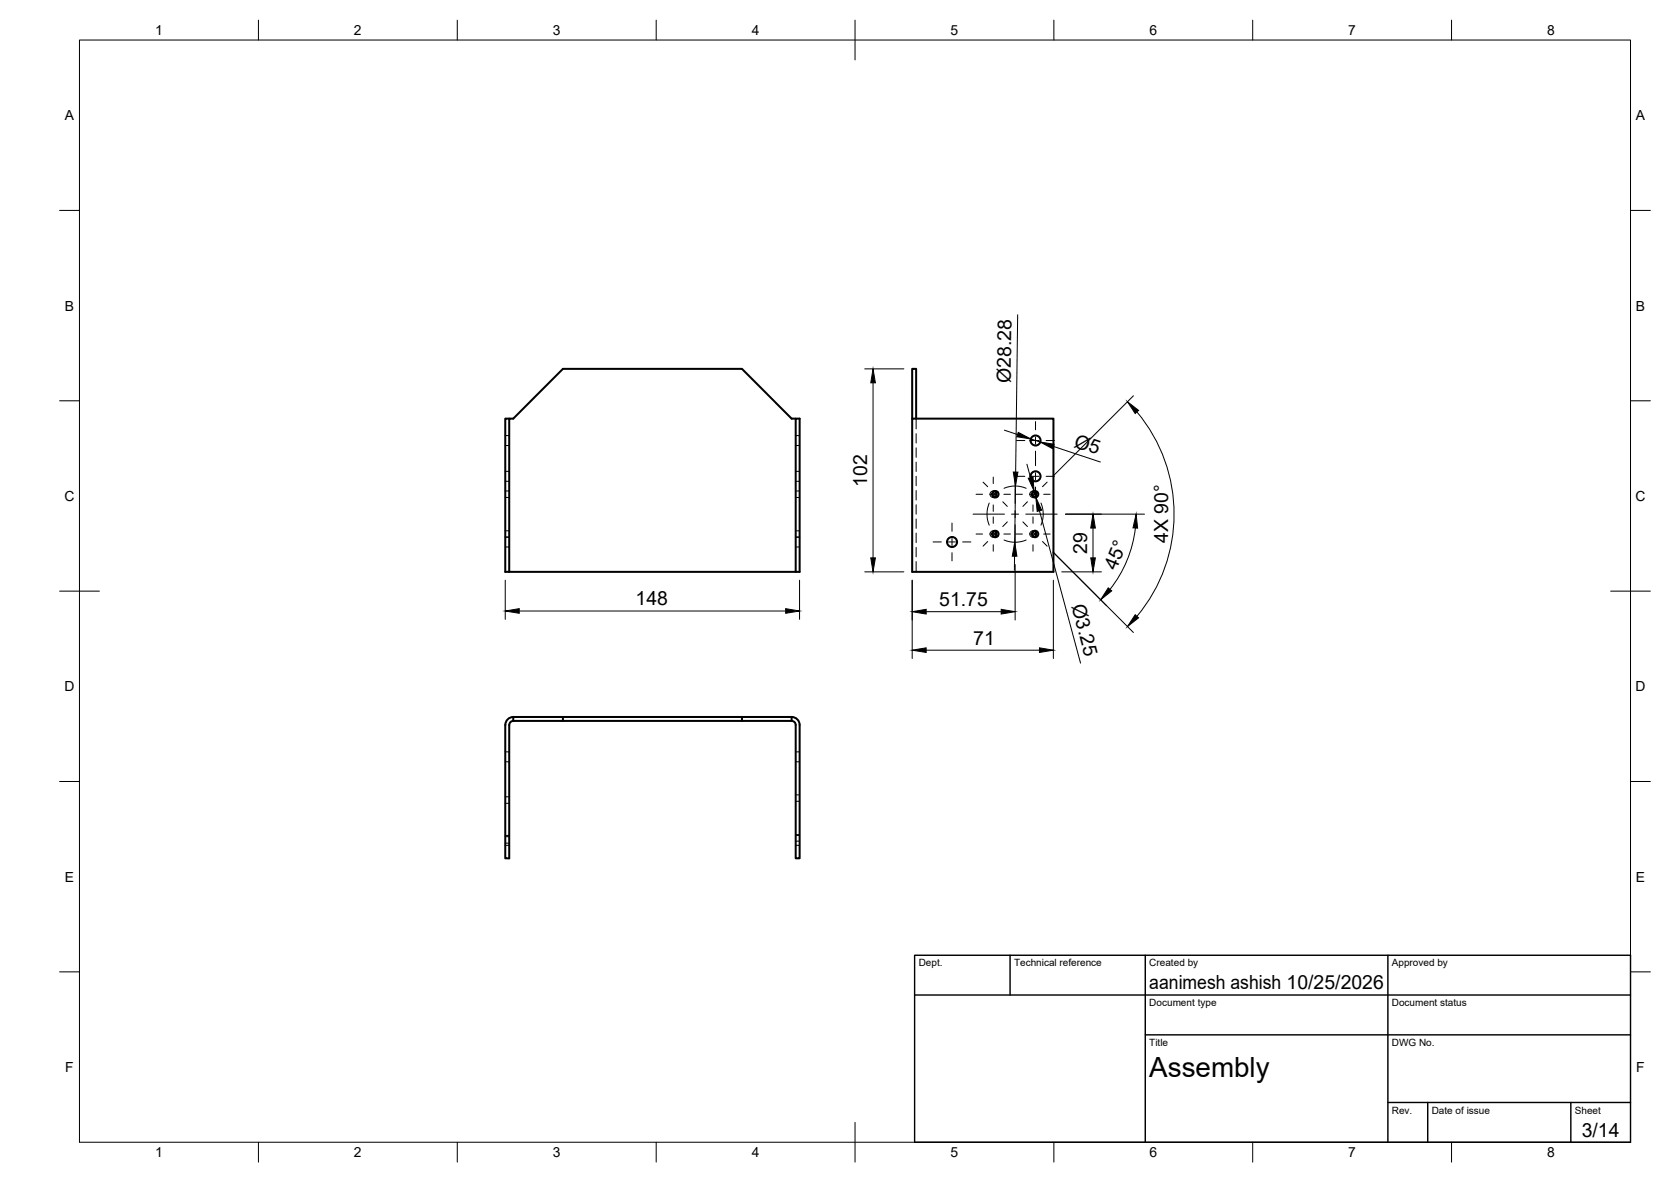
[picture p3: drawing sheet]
<svg xmlns="http://www.w3.org/2000/svg" width="420mm" height="297mm" viewBox="0 0 420 297" stroke-linecap="round" stroke-linejoin="round" font-family="sans-serif">
<!-- layer: Visible -->
<g fill="none" stroke="#000" stroke-width=".51">
<path d="M128 105.2h-1v38.5h74.1v-38.5h-1v38.5M200.1 105.2h-1l-12.5-12.5h-45.1l-12.4 12.5h-1.1v38.5M229.4 105.2h35.5v38.5h-35.5zM229.4 105.2v-12.5h1v12.5M250 123.4a.81 .81 0 0 1 .6 .8 .81 .81 0 0 1-.6 .8M250 133.4a.81 .81 0 0 1 .6 .8 .81 .81 0 0 1-.6 .8M260 133.4a.81 .81 0 0 1 .6 .8 .81 .81 0 0 1-.6 .8M260 123.4a.81 .81 0 0 1 .6 .8 .81 .81 0 0 1-.6 .8M129.1 180.2h12.4v1h-12.4M129.1 180.2v1M129.1 180.2a2 2 0 0 0-2 2l-.1 33.5h1v-33.5a1.04 1.04 0 0 1 1.1-1M141.5 180.2h45.1"/>
<path d="M186.6 181.2h12.5M199.1 180.2h-12.5v1h-45.1M199.1 180.2v1M199.1 180.2a2 2 0 0 1 2 2v33.5h-1v-33.5a1.01 1.01 0 0 0-1-1"/>
<circle cx="260.4" cy="110.7" r="1.26"/>
<circle cx="260.4" cy="119.7" r="1.26"/>
<circle cx="239.4" cy="136.2" r="1.26"/>
<circle cx="250.3" cy="124.2" r=".81"/>
<circle cx="250.3" cy="134.2" r=".81"/>
<circle cx="260.3" cy="124.2" r=".81"/>
<circle cx="260.3" cy="134.2" r=".81"/>
</g>
<!-- layer: Hidden -->
<g fill="none" stroke="#000" stroke-width=".25">
<path d="M127 112h1M127 109.5h1M127 118.5h1M200.1 112h1M200.1 109.5h1M200.1 118.5h1M230.4 105.2v2.6M230.4 109v2.3M230.4 112.6v2.3M230.4 116.1v2.4M230.4 119.7v2.4M127 137.5h1"/>
<path d="M127 134.9h1M127 121h1M127 123.4h1M127 125h1M127 133.4h1M127 135h1M200.1 137.5h1M200.1 134.9h1M200.1 121h1M200.1 123.4h1M200.1 125h1M200.1 133.4h1"/>
<path d="M200.1 135h1M230.4 123.3v2.4M230.4 126.8v2.4M230.4 130.4v2.4M230.4 134v2.4M230.4 137.5v2.4M250 123.4a.81 .81 0 0 0-1.1 .8 .81 .81 0 0 0 1.1 .8M250 133.4a.81 .81 0 0 0-1.1 .8 .81 .81 0 0 0 1.1 .8M260 133.4a.81 .81 0 0 0-1.1 .8 .81 .81 0 0 0 1.1 .8M260 123.4a.81 .81 0 0 0-1.1 .8 .81 .81 0 0 0 1.1 .8M230.4 141.1v2.6M127 191.4h1"/>
<path d="M127 188.9h1M200.1 191.4h1M200.1 188.9h1M200.1 199.8h1M127 212.4h1M127 209.9h1M127 200.2h1M127 201.9h1M127 210.3h1M127 211.9h1M200.1 212.4h1M200.1 209.9h1"/>
<path d="M200.1 201.4h1M200.1 211.4h1M200.1 209.7h1"/>
</g>
<!-- layer: BORDER -->
<g fill="none" stroke="#000" stroke-width=".25">
<path d="M20 10.1h390v276.9h-390zM65 5.1v5M115 5.1v5M165 5.1v5M215 5.1v10M265 5.1v5M315 5.1v5M365 5.1v5M15 52.9h5M410 52.9h5M15 100.7h5M410 100.7h5"/>
<path d="M15 148.6h10M405 148.6h10M15 196.4h5M410 196.4h5M15 244.2h5M410 244.2h5M65 287v5M115 287v5M165 287v5M215 282.1v9.9M265 287v5M315 287v5"/>
<path d="M365 287v5"/>
</g>
<!-- layer: TITLEBLOCK -->
<path d="M230 240.1h180v46.9h-180zM230 250h180M254 240.1v9.9M288 240.1v46.9M349 240.1v46.9M288 260.1h122M349 277.1h61M359 277.1v9.9M395 277.1v9.9" fill="none" stroke="#000" stroke-width=".36"/>
<!-- layer: Smart Centers -->
<g fill="none" stroke="#000" stroke-width=".25">
<path d="M249.7 119.9v1.6M255.2 118.6v7.9M255.6 110.7h2.1M255.6 119.7h2.1M259.5 110.7h1.8M259.5 119.7h1.8M259.7 119.9v1.6M260.4 105.9v2.1M260.4 109.8v1.8M260.4 113.4v3.6M260.4 118.8v1.8M263 110.7h2.1"/>
<path d="M263 119.7h2.1M234.6 136.2h2.1M238.5 136.2h1.8M239.4 131.5v2M239.4 135.3v1.8M239.4 138.9v2.1M242 136.2h2.1M244.7 129.2h7.9M245.4 134.2h1.7M245.4 124.2h1.7M247.2 121.2l1.1 1.1M248.3 136.1l-1.1 1.2"/>
<path d="M248.7 126.4a7.3 7.3 0 0 0 0 5.6M248.9 134.2h1.7M248.9 124.2h1.7M249.6 123.6l1.3 1.2M249.7 133.5l1.2 1.3M249.7 123.3v1.8M249.7 126.9v1.6M249.7 129.9v1.6M249.7 133.3v1.8M249.7 136.9v1.6M250.9 133.6l-1.3 1.2M250.9 123.6l-1.2 1.3"/>
<path d="M252.1 126.1l1.2 1.2M252.4 134.2h1.7M252.4 124.2h1.7M252.5 122.7a7.1 7.1 0 0 1 5.5 0M252.5 135.7a7.1 7.1 0 0 0 5.5 0M253.3 131.2l-1.2 1.1M254.3 129.2h1.8M255.2 128.3v1.8M255.2 131.9v7.9M255.4 134.2h1.7M255.4 124.2h1.7M257.2 131.2l1.1 1.1"/>
<path d="M257.9 129.2h7.9M258.3 126.1l-1.1 1.2M258.8 134.2h1.8M258.8 124.2h1.8M259.6 123.6l1.3 1.3M259.6 133.6l1.3 1.2M259.7 123.3v1.8M259.7 126.9v1.6M259.7 129.9v1.6M259.7 133.3v1.8M259.7 136.9v1.6M260.4 122.4v2"/>
<path d="M260.9 133.5l-1.3 1.3M260.9 123.6l-1.3 1.2M261.7 126.4a7.1 7.1 0 0 1 0 5.6M262.1 136.1l1.2 1.2M262.4 134.2h1.7M262.4 124.2h1.7M263.3 121.2l-1.2 1.1"/>
</g>
<!-- layer: FD_Dimensions -->
<g fill="none" stroke="#000" stroke-width=".25">
<path d="M255.9 79.1l-.5 39.5M217.4 92.7h9.9M219.5 96.2v44M285 99.5l-20.2 20.2M252.5 108.1l3.4 1.1M258.2 116.7l.9 3.3M259.2 110.3l2.4 .8M264.9 112.2l11.8 3.9M285.9 103.5a40 40 0 0 1 0 51.4M255.1 139.8v3.5M255.3 122.1l-.2 14.2M260 123.4l.5 1.6"/>
<path d="M261.4 128.4l10.3 38.3M267.9 129.2h19.9M274.8 132.7v7.5M285.5 132.7a30.4 30.4 0 0 1-6.4 15.4M127 145.8v9.8M130.6 153.6h66.9M201 145.8v9.8M217.4 143.7h9.9M229.4 145.8v19.7M232.9 153.7h18.8M255.2 141.9v13.9M264.9 145.8v19.7"/>
<path d="M267 143.7h9.9M278.2 152.2l-13.4-13.5 20.2 20.2M232.9 163.4h28.5"/>
</g>
<g fill="#000" stroke="#000" stroke-width=".25">
<path d="M219.5 92.7l.6 3.5h-1.2zM254.8 118.6h1.1l-.6 3.5zM256 108.7l3.2 1.6-3.5-.5zM258.6 120.2l1.1-.3 .3 3.5zM261.6 111.1l3.4 .5-.3 1.2zM283.5 101l2.8 2.1-.9 .8zM255.1 136.3l.6 3.5h-1.2zM260.5 125l1.4 3.2-1.1 .3zM274.8 129.2l.6 3.5h-1.1zM285.7 129.2l.3 3.5h-1.1zM127 153.6l3.6-.6v1.1zM197.5 153l3.5 .6-3.5 .5z"/>
<path d="M218.9 140.2h1.2l-.6 3.5zM229.4 153.7l3.5-.6v1.2zM251.7 153.1l3.5 .6-3.5 .6zM274.3 140.2h1.1l-.6 3.5zM278.7 147.7l.8 .8-2.7 2.2zM285.4 154.5l.9 .8-2.8 2.2zM229.4 163.4l3.5-.6v1.2zM261.4 162.8l3.5 .6-3.5 .6z"/>
</g>
<text font-size="7" x="289" y="270.6">Assembly</text>
<g font-size="4.9">
<text x="254.1" y="96.3" transform="rotate(-89 254.1 96.3)">Ø28.28</text>
<text x="269.8" y="112.2" transform="rotate(18 269.8 112.2)">Ø5</text>
<text x="218.1" y="122.4" transform="rotate(-90 218.1 122.4)">102</text>
<text x="293.7" y="136.4" transform="rotate(-90 293.7 136.4)">4X 90°</text>
<text x="273.4" y="139.1" transform="rotate(-90 273.4 139.1)">29</text>
<text x="280.6" y="143.6" transform="rotate(-67 280.6 143.6)">45°</text>
<text x="159.8" y="152.1">148</text>
<text x="236.2" y="152.3">51.75</text>
<text x="269.4" y="152.2" transform="rotate(75 269.4 152.2)">Ø3.25</text>
<text x="244.7" y="162">71</text>
<text x="289" y="248.5">aanimesh ashish 10/25/2026</text>
<text x="397.7" y="285.7">3/14</text>
</g>
<g font-size="3.5">
<text x="39" y="8.8">1</text>
<text x="89" y="8.8">2</text>
<text x="139" y="8.8">3</text>
<text x="189" y="8.8">4</text>
<text x="239" y="8.8">5</text>
<text x="289" y="8.8">6</text>
<text x="339" y="8.8">7</text>
<text x="389" y="8.8">8</text>
<text x="16.3" y="30.2">A</text>
<text x="411.3" y="30.2">A</text>
<text x="16.3" y="78">B</text>
<text x="411.3" y="78">B</text>
<text x="16.2" y="125.9">C</text>
<text x="411.2" y="125.9">C</text>
<text x="16.2" y="173.7">D</text>
<text x="411.2" y="173.7">D</text>
<text x="16.3" y="221.6">E</text>
<text x="411.3" y="221.6">E</text>
<text x="16.4" y="269.4">F</text>
<text x="411.4" y="269.4">F</text>
<text x="39" y="290.8">1</text>
<text x="89" y="290.8">2</text>
<text x="139" y="290.8">3</text>
<text x="189" y="290.8">4</text>
<text x="239" y="290.8">5</text>
<text x="289" y="290.8">6</text>
<text x="339" y="290.8">7</text>
<text x="389" y="290.8">8</text>
</g>
<g font-size="2.5">
<text x="231" y="242.9">Dept.</text>
<text x="255" y="242.9">Technical reference</text>
<text x="289" y="242.9">Created by</text>
<text x="350" y="242.9">Approved by</text>
<text x="289" y="252.8">Document type</text>
<text x="350" y="252.8">Document status</text>
<text x="289" y="262.9">Title</text>
<text x="350" y="262.9">DWG No.</text>
<text x="350" y="279.9">Rev.</text>
<text x="360" y="279.9">Date of issue</text>
<text x="396" y="279.9">Sheet</text>
</g>
</svg>
